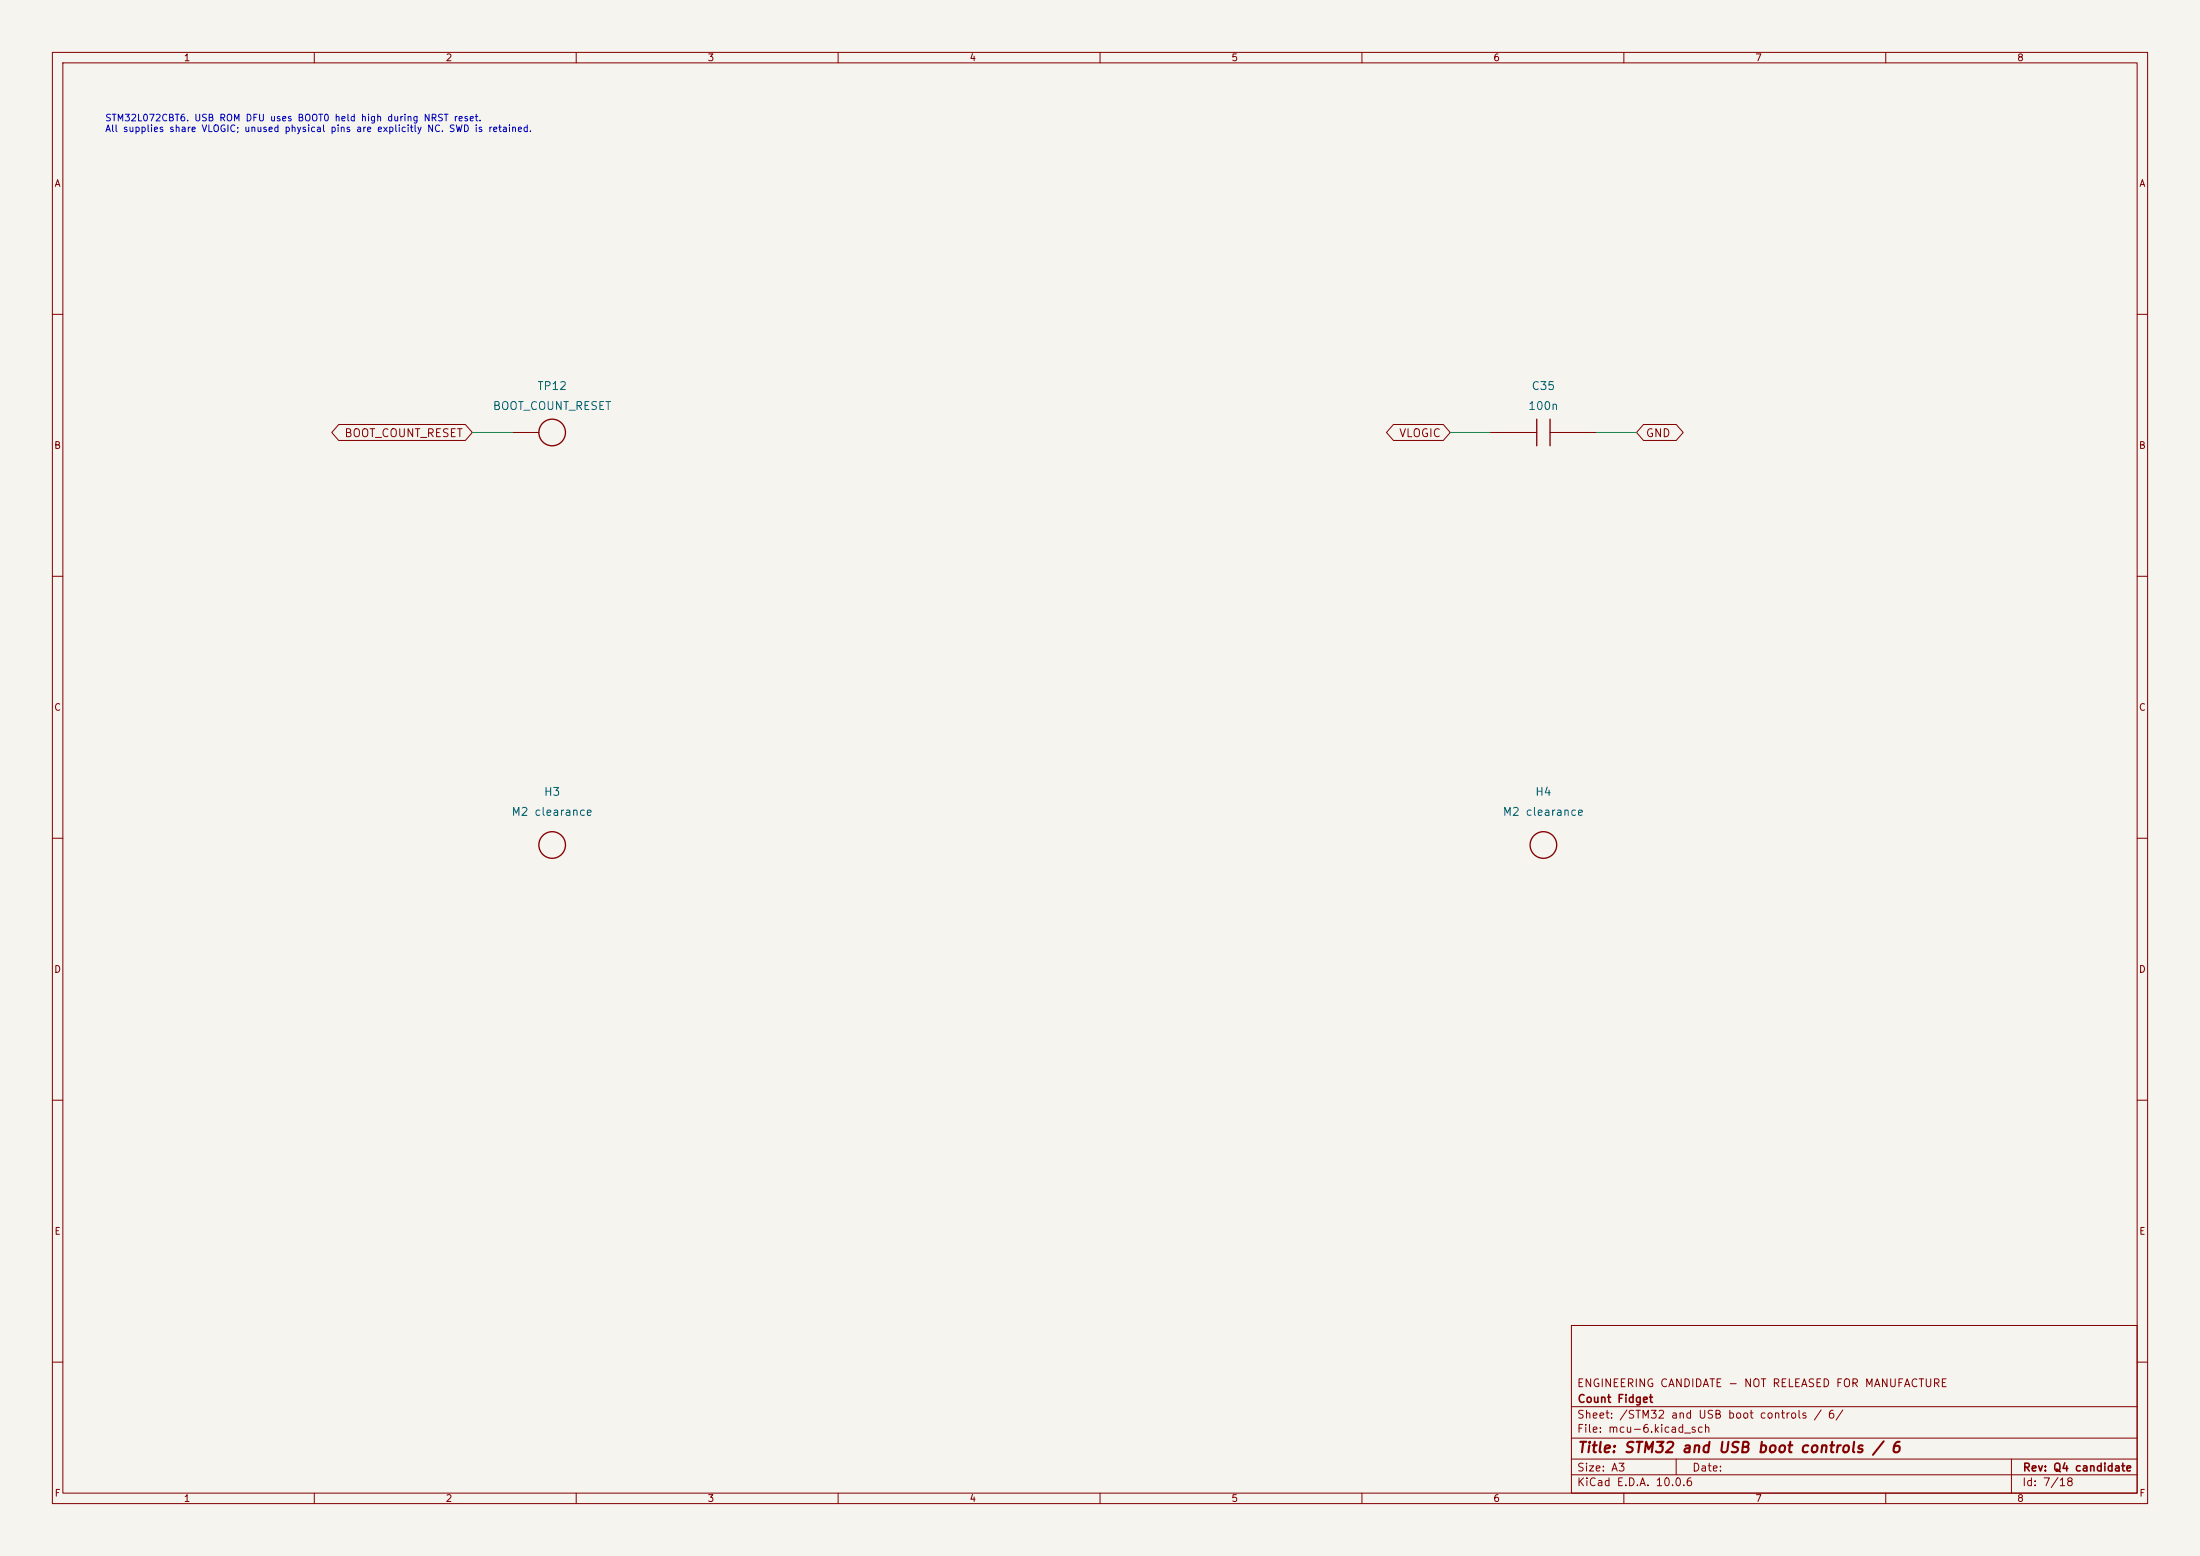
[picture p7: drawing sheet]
(kicad_sch (version 20250114) (generator "eeschema") (generator_version "10.0") (paper "A3") (title_block (title "STM32 and USB boot controls / 6") (rev "Q4 candidate")
   (company "Count Fidget") (comment 1 "ENGINEERING CANDIDATE - NOT RELEASED FOR MANUFACTURE"))
(lib_symbols (symbol "CountFidgetQ4:TP12" (pin_names (offset 1.016) hide) (pin_numbers hide) (exclude_from_sim no) (in_bom no) (on_board yes)
   (property "Reference" "TP" (at 0 6.35 0) (effects (font (size 1.27 1.27)))) (property "Value" "PCB LAND" (at 0 -6.35 0) (effects (font (size 1.27 1.27))))
   (property "Footprint" "CountFidgetQ4:TestPoint_TestPoint_Pad_D1.5mm" (at 0 0 0) (effects (font (size 1.27 1.27)) (hide yes)))
   (symbol "TP12_0_1" (circle (center 0 0) (radius 2.54) (stroke (width .254) (type default)) (fill (type none)))) (symbol "TP12_1_1" (pin passive line (at -7.62 0 0) (length 5.08) (name "1" (effects (font (size 1.524 1.524)))) (number "1" (effects (font (size 1.27 1.27)))))))
(symbol "CountFidgetQ4:C35" (pin_names (offset 1.016) hide) (pin_numbers hide) (exclude_from_sim no) (in_bom yes) (on_board yes)
   (property "Reference" "C" (at 0 6.35 0) (effects (font (size 1.27 1.27)))) (property "Value" "GRM188R71H104KA93D" (at 0 -6.35 0) (effects (font (size 1.27 1.27))))
   (property "Footprint" "CountFidgetQ4:Capacitor_SMD_C_0603_1608Metric" (at 0 0 0) (effects (font (size 1.27 1.27)) (hide yes)))
   (symbol "C35_0_1" (polyline (pts (xy -1.27 -2.54) (xy -1.27 2.54)) (stroke (width 0.254) (type default)) (fill (type none)))(polyline (pts (xy 1.27 -2.54) (xy 1.27 2.54)) (stroke (width 0.254) (type default)) (fill (type none)))(polyline (pts (xy -5.08 0) (xy -1.27 0)) (stroke (width 0) (type default)) (fill (type none)))(polyline (pts (xy 1.27 0) (xy 5.08 0)) (stroke (width 0) (type default)) (fill (type none)))) (symbol "C35_1_1" (pin passive line (at -10.16 0 0) (length 5.08) (name "1" (effects (font (size 1.524 1.524)))) (number "1" (effects (font (size 1.27 1.27)))))(pin passive line (at 10.16 0 180) (length 5.08) (name "2" (effects (font (size 1.524 1.524)))) (number "2" (effects (font (size 1.27 1.27)))))))
(symbol "CountFidgetQ4:H3" (pin_names (offset 1.016) hide) (pin_numbers hide) (exclude_from_sim no) (in_bom no) (on_board yes)
   (property "Reference" "H" (at 0 7.62 0) (effects (font (size 1.27 1.27)))) (property "Value" "NPTH" (at 0 -7.62 0) (effects (font (size 1.27 1.27))))
   (property "Footprint" "CountFidgetQ4:MountingHole_MountingHole_2.2mm_M2" (at 0 0 0) (effects (font (size 1.27 1.27)) (hide yes)))
   (symbol "H3_0_1" (circle (center 0 0) (radius 2.54) (stroke (width .254) (type default)) (fill (type none)))) (symbol "H3_1_1" ))
(symbol "CountFidgetQ4:H4" (pin_names (offset 1.016) hide) (pin_numbers hide) (exclude_from_sim no) (in_bom no) (on_board yes)
   (property "Reference" "H" (at 0 7.62 0) (effects (font (size 1.27 1.27)))) (property "Value" "NPTH" (at 0 -7.62 0) (effects (font (size 1.27 1.27))))
   (property "Footprint" "CountFidgetQ4:MountingHole_MountingHole_2.2mm_M2" (at 0 0 0) (effects (font (size 1.27 1.27)) (hide yes)))
   (symbol "H4_0_1" (circle (center 0 0) (radius 2.54) (stroke (width .254) (type default)) (fill (type none)))) (symbol "H4_1_1" )))
(text "STM32L072CBT6. USB ROM DFU uses BOOT0 held high during NRST reset.\nAll supplies share VLOGIC; unused physical pins are explicitly NC. SWD is retained." (at 20 22 0) (effects (font (size 1.27 1.27)) (justify left top)))
(symbol (lib_id "CountFidgetQ4:TP12") (at 105.41 82.55 0) (unit 1) (exclude_from_sim no) (in_bom no) (on_board yes) (dnp no) (property "Reference" "TP12" (at 105.41 73.66 0) (effects (font (size 1.524 1.524)))) (property "Value" "BOOT_COUNT_RESET" (at 105.41 77.46999999999998 0) (effects (font (size 1.524 1.524))))
   (property "Footprint" "CountFidgetQ4:TestPoint_TestPoint_Pad_D1.5mm" (at 105.41 82.55 0) (effects (font (size 1.27 1.27)) (hide yes))) (property "MPN" "PCB LAND" (at 105.41 77.46999999999998 0) (effects (font (size 1.524 1.524)) (hide yes)))
   (property "Description" "BOOT0/count-reset high contact; SW2 supplies VLOGIC" (at 105.41 82.55 0) (effects (font (size 1.27 1.27)) (hide yes))) (pin "1"))
(wire (pts (xy 97.79 82.55) (xy 90.17 82.55)) (stroke (width 0) (type default)))
(global_label "BOOT_COUNT_RESET" (shape bidirectional) (at 90.17 82.55 180) (effects (font (size 1.524 1.524)) (justify right))
   (property "Intersheetrefs" "${INTERSHEET_REFS}" (at 90.17 82.55 0) (effects (font (size 1.27 1.27)) (hide yes))))
(symbol (lib_id "CountFidgetQ4:C35") (at 294.64 82.55 0) (unit 1) (exclude_from_sim no) (in_bom yes) (on_board yes) (dnp no) (property "Reference" "C35" (at 294.64 73.66 0) (effects (font (size 1.524 1.524)))) (property "Value" "100n" (at 294.64 77.46999999999998 0) (effects (font (size 1.524 1.524))))
   (property "Footprint" "CountFidgetQ4:Capacitor_SMD_C_0603_1608Metric" (at 294.64 82.55 0) (effects (font (size 1.27 1.27)) (hide yes))) (property "MPN" "GRM188R71H104KA93D" (at 294.64 77.46999999999998 0) (effects (font (size 1.524 1.524)) (hide yes)))
   (property "Description" "100nF local STM32 supply bypass; one per VDD/VDDA/USB supply group" (at 294.64 82.55 0) (effects (font (size 1.27 1.27)) (hide yes))) (pin "1")(pin "2"))
(wire (pts (xy 284.48 82.55) (xy 276.86 82.55)) (stroke (width 0) (type default)))
(global_label "VLOGIC" (shape bidirectional) (at 276.86 82.55 180) (effects (font (size 1.524 1.524)) (justify right))
   (property "Intersheetrefs" "${INTERSHEET_REFS}" (at 276.86 82.55 0) (effects (font (size 1.27 1.27)) (hide yes))))
(wire (pts (xy 304.8 82.55) (xy 312.42 82.55)) (stroke (width 0) (type default)))
(global_label "GND" (shape bidirectional) (at 312.42 82.55 0) (effects (font (size 1.524 1.524)) (justify left))
   (property "Intersheetrefs" "${INTERSHEET_REFS}" (at 312.42 82.55 0) (effects (font (size 1.27 1.27)) (hide yes))))
(symbol (lib_id "CountFidgetQ4:H3") (at 105.41 161.29 0) (unit 1) (exclude_from_sim no) (in_bom no) (on_board yes) (dnp no) (property "Reference" "H3" (at 105.41 151.13 0) (effects (font (size 1.524 1.524)))) (property "Value" "M2 clearance" (at 105.41 154.94 0) (effects (font (size 1.524 1.524))))
   (property "Footprint" "CountFidgetQ4:MountingHole_MountingHole_2.2mm_M2" (at 105.41 161.29 0) (effects (font (size 1.27 1.27)) (hide yes))) (property "MPN" "NPTH" (at 105.41 154.94 0) (effects (font (size 1.524 1.524)) (hide yes)))
   (property "Description" "Front M2 clearance2.2mm NPTH; PCB support and separately removable OLED cover" (at 105.41 161.29 0) (effects (font (size 1.27 1.27)) (hide yes))))

(symbol (lib_id "CountFidgetQ4:H4") (at 294.64 161.29 0) (unit 1) (exclude_from_sim no) (in_bom no) (on_board yes) (dnp no) (property "Reference" "H4" (at 294.64 151.13 0) (effects (font (size 1.524 1.524)))) (property "Value" "M2 clearance" (at 294.64 154.94 0) (effects (font (size 1.524 1.524))))
   (property "Footprint" "CountFidgetQ4:MountingHole_MountingHole_2.2mm_M2" (at 294.64 161.29 0) (effects (font (size 1.27 1.27)) (hide yes))) (property "MPN" "NPTH" (at 294.64 154.94 0) (effects (font (size 1.524 1.524)) (hide yes)))
   (property "Description" "Front M2 clearance2.2mm NPTH; PCB support and separately removable OLED cover" (at 294.64 161.29 0) (effects (font (size 1.27 1.27)) (hide yes)))))
